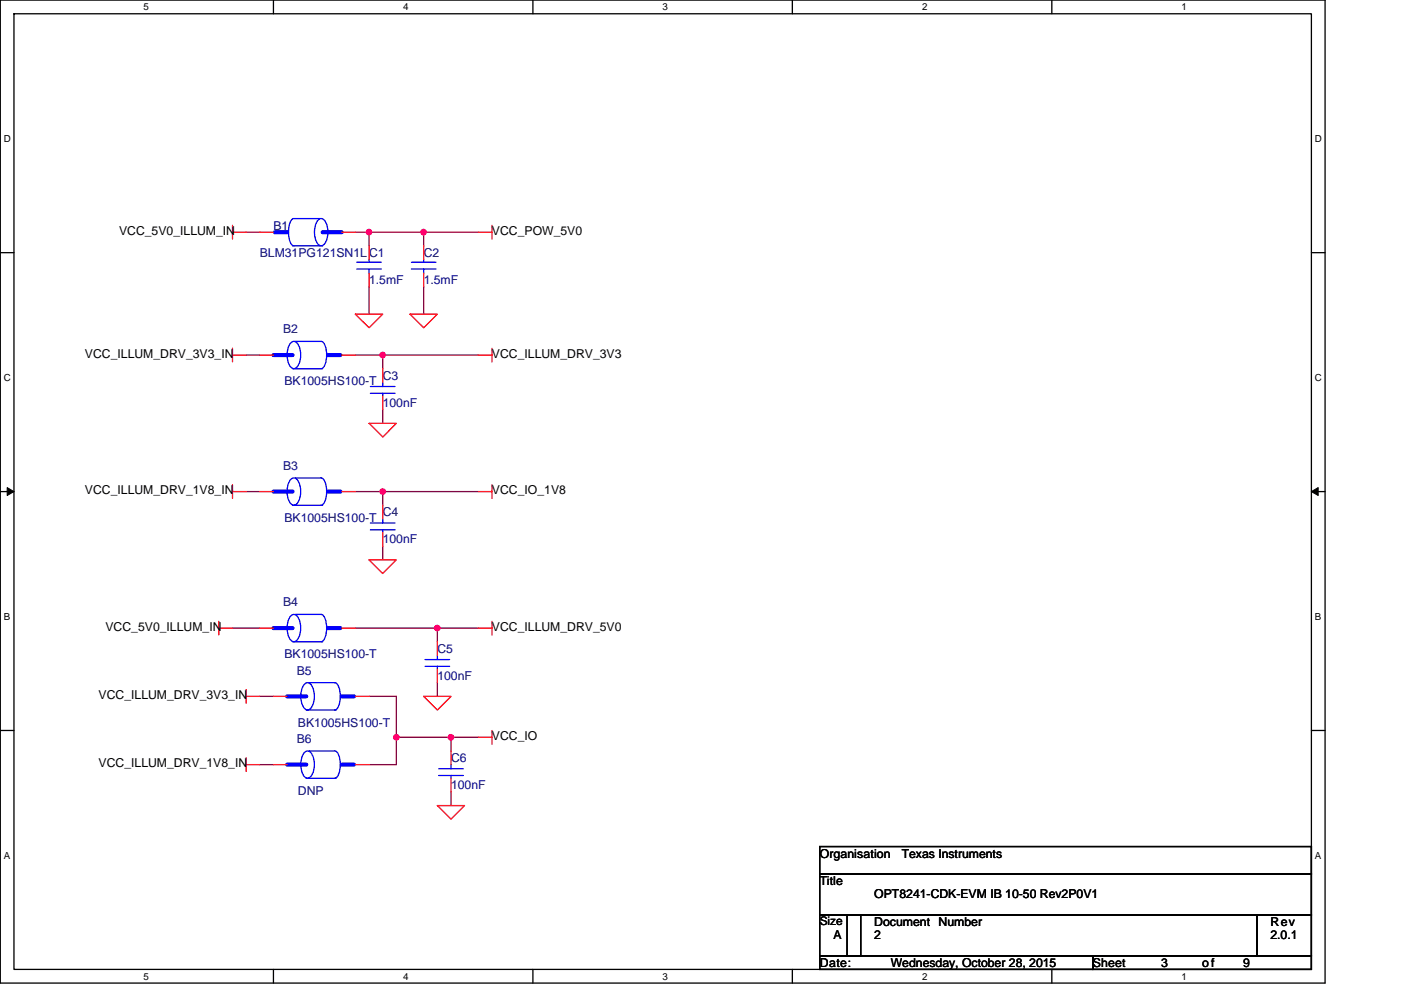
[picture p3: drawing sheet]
<svg xmlns="http://www.w3.org/2000/svg" width="297mm" height="210mm" viewBox="0 0 297 210" stroke-linecap="round" stroke-linejoin="round" font-family="sans-serif">
<path d="M.1 0h280.8v208.5h-280.8zM3 2.9h275v202.7h-275z" fill="none" stroke="#000" stroke-width=".28"/>
<g fill="#fff">
<path d="M30.5 .3h1.1v2.3h-1.1z"/>
<path d="M30.5 205.9h1.1v2.3h-1.1z"/>
</g>
<path d="M58 0v2.9M58 205.6v2.9" fill="none" stroke="#000" stroke-width=".28"/>
<g fill="#fff">
<path d="M85.5 .3h1.1v2.3h-1.1z"/>
<path d="M85.5 205.9h1.1v2.3h-1.1z"/>
</g>
<path d="M113 0v2.9M113 205.6v2.9" fill="none" stroke="#000" stroke-width=".28"/>
<g fill="#fff">
<path d="M140.5 .3h1.1v2.3h-1.1z"/>
<path d="M140.5 205.9h1.1v2.3h-1.1z"/>
</g>
<path d="M168 0v2.9M168 205.6v2.9" fill="none" stroke="#000" stroke-width=".28"/>
<g fill="#fff">
<path d="M195.5 .3h1.2v2.3h-1.2z"/>
<path d="M195.5 205.9h1.2v2.3h-1.2z"/>
</g>
<path d="M223 0v2.9M223 205.6v2.9" fill="none" stroke="#000" stroke-width=".28"/>
<g fill="#fff">
<path d="M250.5 .3h1.2v2.3h-1.2z"/>
<path d="M250.5 205.9h1.2v2.3h-1.2z"/>
<path d="M.8 28.3h1.5v2.3h-1.5z"/>
<path d="M278.8 28.3h1.5v2.3h-1.5z"/>
<path d="M.8 78.9h1.5v2.3h-1.5z"/>
<path d="M278.8 78.9h1.5v2.3h-1.5z"/>
</g>
<path d="M.1 53.6h2.9M278 53.6h2.9" fill="none" stroke="#000" stroke-width=".28"/>
<g fill="#fff">
<path d="M.8 129.6h1.4v2.3h-1.4z"/>
<path d="M278.8 129.6h1.4v2.3h-1.4z"/>
</g>
<path d="M.1 104.3h2.9M278 104.3h2.9" fill="none" stroke="#000" stroke-width=".28"/>
<path d="M1.5 103.4l1.5 .9-1.5 .8zM278 104.3l1.5-.9v1.7z" fill="#000" stroke="#000" stroke-width=".21"/>
<g fill="#fff">
<path d="M.8 180.3h1.4v2.3h-1.4z"/>
<path d="M278.8 180.3h1.4v2.3h-1.4z"/>
</g>
<path d="M.1 154.9h2.9M278 154.9h2.9M173.8 179.6h104.2v5.7h-104.2zM173.8 194h8.7v8.7h-8.7zM173.8 185.3h104.2v8.7h-104.2zM179.6 194h86.9v8.7h-86.9zM266.5 194h11.5v8.7h-11.5zM173.8 202.7h57.9v2.9h-57.9zM231.7 202.7h46.3v2.9h-46.3z" fill="none" stroke="#000" stroke-width=".28"/>
<g fill="none" stroke="#800040" stroke-width=".28">
<path d="M52.2 49.3h2.9M75.4 49.3h2.8M89.8 49.3h11.6M89.8 49.3v2.9M89.8 49.3h-11.6v2.9M52.2 75.3h2.9M75.4 75.3h5.7M78.2 60.8v5.8M81.1 75.3v2.9M81.1 75.3h20.3M89.8 60.8v5.8M81.1 86.9v2.9"/>
<path d="M52.2 104.3h2.9M75.4 104.3h5.7M81.1 115.8v2.9M101.4 104.3h-20.3v2.9M49.3 133.2h5.8M75.4 133.2h17.3M92.7 133.2v2.9M92.7 133.2h8.7M55.1 147.7h2.9M78.2 147.7h5.8v8.7M84 156.4v5.8h-5.8M84 156.4h11.6"/>
<path d="M92.7 144.8v2.9M95.6 156.4v2.9M95.6 156.4h5.8M55.1 162.2h2.9M95.6 168v2.9"/>
</g>
<g fill="#f0f" stroke="#f0f" stroke-width=".28">
<circle cx="78.2" cy="49.2" r=".57"/>
<circle cx="81.1" cy="75.3" r=".57"/>
<circle cx="92.7" cy="133.2" r=".57"/>
<circle cx="81.1" cy="104.3" r=".57"/>
<circle cx="89.8" cy="49.2" r=".57"/>
<circle cx="84" cy="156.4" r=".57"/>
<circle cx="95.6" cy="156.4" r=".57"/>
</g>
<g fill="none" stroke="#f00" stroke-width=".28">
<path d="M49.3 49.3h2.9M49.3 47.8v2.9M55.1 49.3h2.9M72.5 49.3h2.9M78.2 52.2v2.8M78.2 57.9v2.9M89.8 52.2v2.8M89.8 57.9v2.9M101.4 49.3h2.9M104.3 47.8v2.9M49.3 75.3h2.9M49.3 73.9v2.9"/>
<path d="M55.1 75.3h2.9M72.5 75.3h2.9M75.4 66.6h5.7l-2.9 2.9zM81.1 78.2v2.9M86.9 66.6h5.8l-2.9 2.9zM101.4 75.3h2.9M104.3 73.9v2.9M78.2 89.8h5.8l-2.9 2.9zM81.1 84v2.9M49.3 104.3h2.9M49.3 102.8v2.9M55.1 104.3h2.9"/>
<path d="M72.5 104.3h2.9M78.2 118.7h5.8l-2.9 2.9zM81.1 112.9v2.9M81.1 107.2v2.9M101.4 104.3h2.9M104.3 102.8v2.9M46.4 133.2h2.9M46.4 131.8v2.9M55.1 133.2h2.9M72.5 133.2h2.9M92.7 136.1v2.9M101.4 133.2h2.9"/>
<path d="M104.3 131.8v2.9M52.2 147.7h2.9M52.2 146.3v2.8M58 147.7h2.9M75.4 147.7h2.8M89.8 147.7h5.8l-2.9 2.9zM92.7 141.9v2.9M95.6 159.3v2.9M101.4 156.4h2.9M104.3 154.9v2.9M52.2 162.2h2.9M52.2 160.7v2.9"/>
<path d="M58 162.2h2.9M75.4 162.2h2.8M92.7 170.9h5.8l-2.9 2.9zM95.6 165.1v2.9"/>
</g>
<g fill="none" stroke="#00f" stroke-width=".28">
<path d="M62 52.2h6.4M62.3 46.4a1.53 1.53 0 0 0-1 1.4l-.1 1.4a2.79 2.79 0 0 0 1.1 2.9M62.3 46.4h5.5M67.4 46.7a.96 .96 0 0 1 1-.3 .96 .96 0 0 1 .7 .8 4.4 4.4 0 0 1-.6 4.8 1.02 1.02 0 0 1-1.4-.7 5 5 0 0 1 .3-4.6zM75.6 57.1h5.3M75.6 55.6h5.3M78.2 55v.6M78.2 57.1v.8M87.2 57.1h5.2M87.2 55.6h5.2M89.8 55v.6M89.8 57.1v.8"/>
<path d="M61.6 72.8a.97 .97 0 0 1 1-.4 .97 .97 0 0 1 .7 .9 4.4 4.4 0 0 1-.6 4.8 1.04 1.04 0 0 1-1.4-.8 4.9 4.9 0 0 1 .3-4.5zM62 78.2h6.4M62.6 72.4h5.5a2.78 2.78 0 0 1 1.2 2.9 2.77 2.77 0 0 1-1.2 2.9M78.5 82h5.3M78.5 83.4h5.3M81.1 83.4v.6M81.1 81.1v.9M61.6 101.8a.97 .97 0 0 1 1-.4 .97 .97 0 0 1 .7 .8 4.4 4.4 0 0 1-.6 4.8 1.04 1.04 0 0 1-1.4-.7 4.9 4.9 0 0 1 .3-4.5zM62 107.2h6.4M62.6 101.4h5.5a2.78 2.78 0 0 1 1.2 2.8 2.77 2.77 0 0 1-1.2 2.9M78.5 110.9h5.3M78.5 112.4h5.3"/>
<path d="M81.1 112.4v.5M81.1 110.1v.8M61.6 130.7a.97 .97 0 0 1 1-.3 .97 .97 0 0 1 .7 .8 4.4 4.4 0 0 1-.6 4.8 1.04 1.04 0 0 1-1.4-.8 4.9 4.9 0 0 1 .3-4.5zM62 136.1h6.4M62.6 130.3h5.5a2.78 2.78 0 0 1 1.2 2.9 2.77 2.77 0 0 1-1.2 2.9M90.1 139.9h5.2M92.7 139v.9M64.5 145.2a.97 .97 0 0 1 1-.4 .97 .97 0 0 1 .7 .8 4.4 4.4 0 0 1-.6 4.9 1.04 1.04 0 0 1-1.4-.8 4.9 4.9 0 0 1 .3-4.5zM64.5 159.7a.97 .97 0 0 1 1-.4 .97 .97 0 0 1 .7 .8 4.4 4.4 0 0 1-.6 4.9 1.04 1.04 0 0 1-1.4-.8 4.9 4.9 0 0 1 .3-4.5zM64.9 150.6h6.4M65.5 144.8h5.5M65.5 159.3h5.5"/>
<path d="M71 144.8a2.74 2.74 0 0 1 1.2 2.9 2.77 2.77 0 0 1-1.2 2.9M71 159.3a2.74 2.74 0 0 1 1.2 2.9 2.77 2.77 0 0 1-1.2 2.9M90.1 141.3h5.2M92.7 141.3v.6M64.9 165.1h6.4M93 163h5.2M93 164.5h5.2M95.6 164.5v.6M95.6 162.2v.8"/>
</g>
<path d="M58.3 49.3h2.6M68.4 49.3h4.1M58 75.3h4M69.6 75.3h2.6M58 104.3h4M69.6 104.3h2.6M58 133.2h4M69.6 133.2h2.6M60.9 147.7h4M72.5 147.7h2.6M60.9 162.2h4M72.5 162.2h2.6" fill="none" stroke="#00f" stroke-width=".87"/>
<g font-size="2.6">
<text x="25.2" y="49.8">VCC_5V0_ILLUM_IN</text>
<text x="104.3" y="49.8">VCC_POW_5V0</text>
<text x="18" y="75.9">VCC_ILLUM_DRV_3V3_IN</text>
<text x="104.3" y="75.9">VCC_ILLUM_DRV_3V3</text>
<text x="18" y="104.9">VCC_ILLUM_DRV_1V8_IN</text>
<text x="104.3" y="104.9">VCC_IO_1V8</text>
<text x="22.4" y="133.8">VCC_5V0_ILLUM_IN</text>
<text x="104.3" y="133.8">VCC_ILLUM_DRV_5V0</text>
<text x="20.9" y="148.3">VCC_ILLUM_DRV_3V3_IN</text>
<text x="104.3" y="157">VCC_IO</text>
<text x="20.9" y="162.8">VCC_ILLUM_DRV_1V8_IN</text>
<text x="173.8" y="181.9">Organisation</text>
<text x="191.2" y="181.9">Texas Instruments</text>
<text x="173.8" y="187.7">Title</text>
<text x="185.4" y="190.6">OPT8241-CDK-EVM IB 10-50 Rev2P0V1</text>
<text x="185.4" y="196.4">Document Number</text>
<text x="269.4" y="196.4">Rev</text>
<text x="176.7" y="199.3">A</text>
<text x="185.4" y="199.3">2</text>
<text x="269.4" y="199.3">2.0.1</text>
<text x="173.8" y="205">Date:</text>
<text x="188.9" y="205">Wednesday, October 28, 2015</text>
<text x="231.7" y="205">Sheet</text>
<text x="246.2" y="205">3</text>
<text x="254.9" y="205">of</text>
<text x="263.6" y="205">9</text>
</g>
<g font-size="2.6" fill="#000080">
<text x="58" y="48.7">B1</text>
<text x="55.1" y="54.5">BLM31PG121SN1LC1</text>
<text x="89.8" y="54.5">C2</text>
<text x="78.2" y="60.3">1.5mF</text>
<text x="89.8" y="60.3">1.5mF</text>
<text x="60" y="70.7">B2</text>
<text x="60.3" y="81.7">BK1005HS100-T</text>
<text x="81.1" y="80.5">C3</text>
<text x="81.1" y="86.3">100nF</text>
<text x="60" y="99.7">B3</text>
<text x="60.3" y="110.7">BK1005HS100-T</text>
<text x="81.1" y="109.5">C4</text>
<text x="81.1" y="115.3">100nF</text>
<text x="60" y="128.6">B4</text>
<text x="60.3" y="139.6">BK1005HS100-T</text>
<text x="62.9" y="143.1">B5</text>
<text x="92.7" y="138.5">C5</text>
<text x="92.7" y="144.2">100nF</text>
<text x="63.2" y="154.1">BK1005HS100-T</text>
<text x="62.9" y="157.6">B6</text>
<text x="95.6" y="161.6">C6</text>
<text x="95.6" y="167.4">100nF</text>
<text x="63.2" y="168.6">DNP</text>
</g>
<text font-size="2.5" x="173.8" y="196.3">Size</text>
<g font-size="2.1">
<text x="30.5" y="2.2">5</text>
<text x="85.5" y="2.2">4</text>
<text x="140.5" y="2.2">3</text>
<text x="195.5" y="2.2">2</text>
<text x="250.5" y="2.2">1</text>
<text x=".8" y="30.1">D</text>
<text x="278.8" y="30.1">D</text>
<text x=".8" y="80.8">C</text>
<text x="278.8" y="80.8">C</text>
<text x=".8" y="131.4">B</text>
<text x="278.8" y="131.4">B</text>
<text x=".8" y="182.1">A</text>
<text x="278.8" y="182.1">A</text>
<text x="30.5" y="207.8">5</text>
<text x="85.5" y="207.8">4</text>
<text x="140.5" y="207.8">3</text>
<text x="195.5" y="207.8">2</text>
<text x="250.5" y="207.8">1</text>
</g>
</svg>
